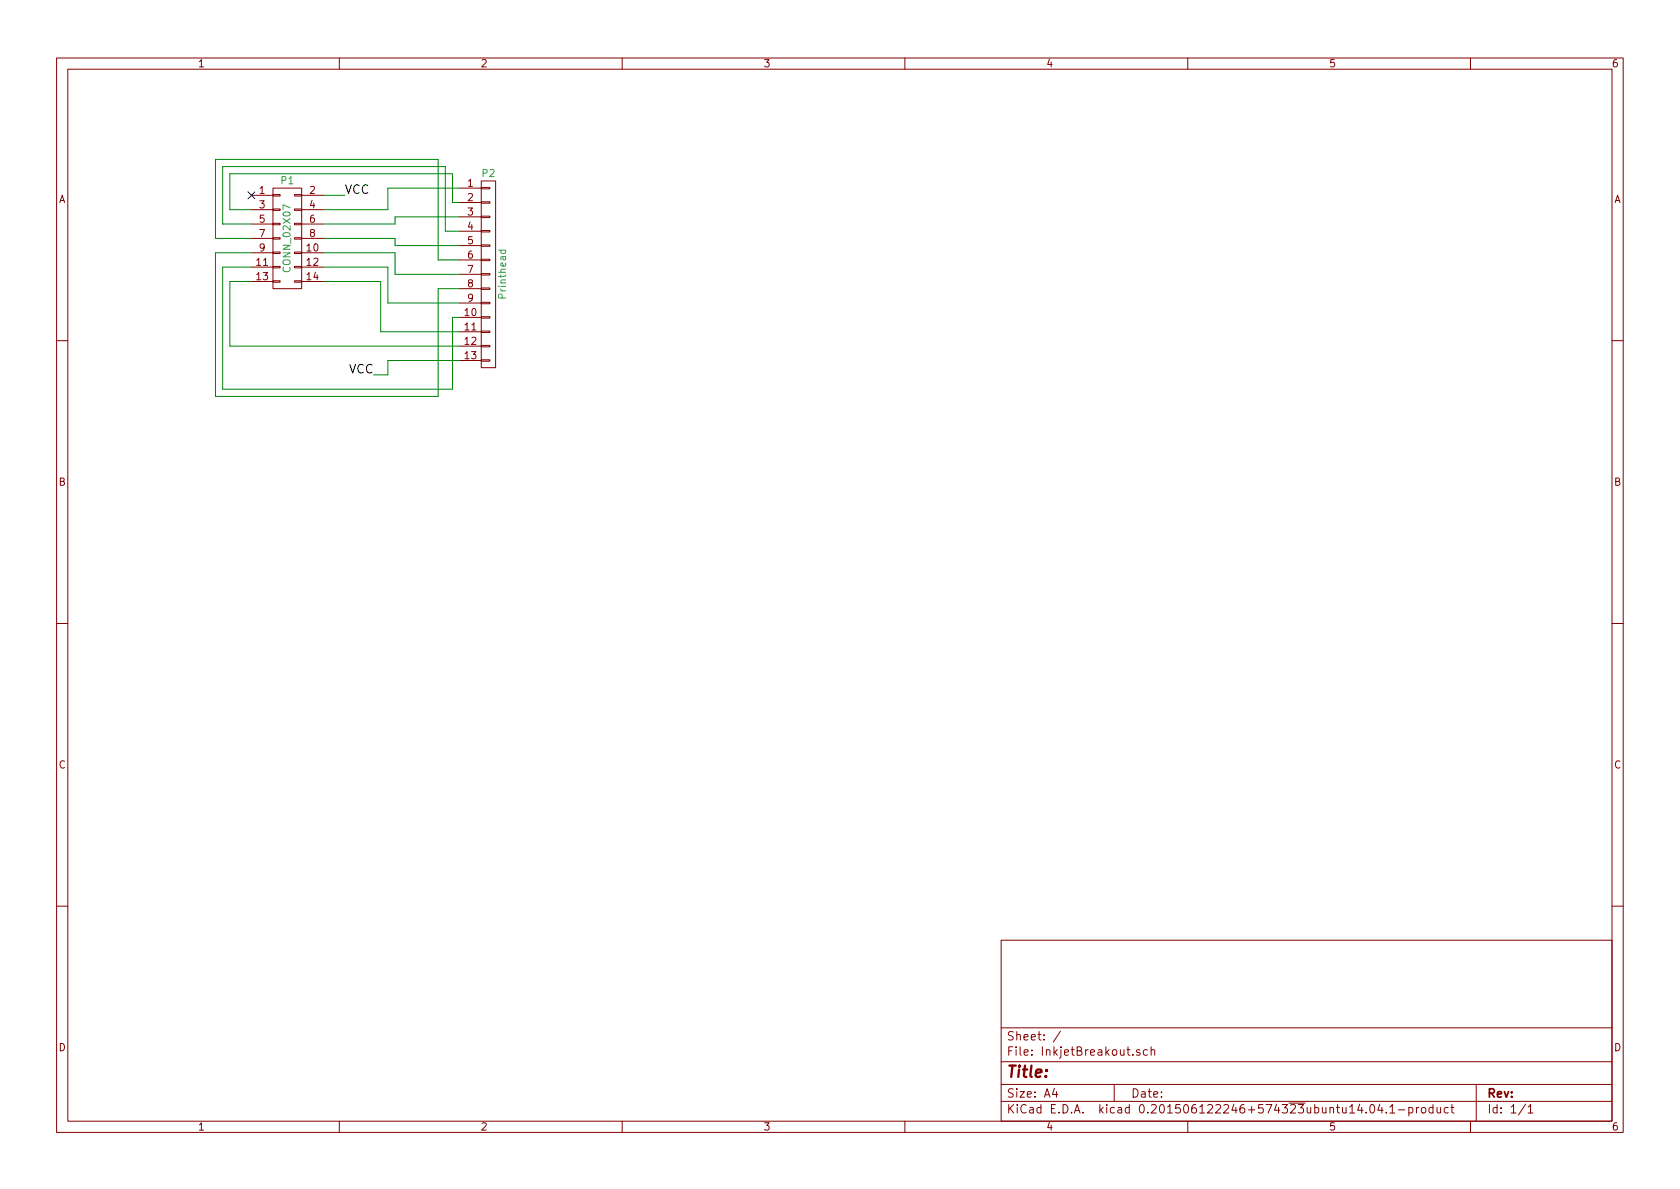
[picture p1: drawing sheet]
EESchema Schematic File Version 2
LIBS:power
LIBS:device
LIBS:transistors
LIBS:conn
LIBS:linear
LIBS:regul
LIBS:74xx
LIBS:cmos4000
LIBS:adc-dac
LIBS:memory
LIBS:xilinx
LIBS:microcontrollers
LIBS:dsp
LIBS:microchip
LIBS:analog_switches
LIBS:motorola
LIBS:texas
LIBS:intel
LIBS:audio
LIBS:interface
LIBS:digital-audio
LIBS:philips
LIBS:display
LIBS:cypress
LIBS:siliconi
LIBS:opto
LIBS:atmel
LIBS:contrib
LIBS:valves
EELAYER 25 0
EELAYER END
$Descr A4 11693 8268
encoding utf-8
Sheet 1 1
Title ""
Date ""
Rev ""
Comp ""
Comment1 ""
Comment2 ""
Comment3 ""
Comment4 ""
$EndDescr
$Comp
L CONN_02X07 P1
U 1 1
P 2000 1650
F 0 "P1" H 2000 2050 50  0000 C CNN
F 1 "CONN_02X07" V 2000 1650 50  0000 C CNN
F 2 "Pin_Headers:Pin_Header_Straight_2x07" H 2000 450 60  0001 C CNN
F 3 "" H 2000 450 60  0000 C CNN
	1    2000 1650
	1    0    0    -1  
$EndComp
$Comp
L CONN_01X13 P2
U 1 1
P 3400 1900
F 0 "P2" H 3400 2600 50  0000 C CNN
F 1 "Printhead" V 3500 1900 50  0000 C CNN
F 2 "myParts:SpringContact" H 3400 1900 60  0001 C CNN
F 3 "" H 3400 1900 60  0000 C CNN
	1    3400 1900
	1    0    0    -1  
$EndComp
Text Label 2400 1350 0    60   ~ 0
VCC
Text Label 2600 2600 2    60   ~ 0
VCC
NoConn ~ 1750 1350
Wire Wire Line
	2400 1350 2250 1350
Wire Wire Line
	2250 1450 2700 1450
Wire Wire Line
	2700 1450 2700 1300
Wire Wire Line
	2700 1300 3200 1300
Wire Wire Line
	2250 1550 2750 1550
Wire Wire Line
	2750 1550 2750 1500
Wire Wire Line
	2750 1500 3200 1500
Wire Wire Line
	2600 2600 2700 2600
Wire Wire Line
	2700 2600 2700 2500
Wire Wire Line
	2700 2500 3200 2500
Wire Wire Line
	1750 1450 1600 1450
Wire Wire Line
	1600 1450 1600 1200
Wire Wire Line
	1600 1200 3150 1200
Wire Wire Line
	3150 1200 3150 1400
Wire Wire Line
	3150 1400 3200 1400
Wire Wire Line
	2250 1650 2750 1650
Wire Wire Line
	2750 1650 2750 1700
Wire Wire Line
	2750 1700 3200 1700
Wire Wire Line
	2250 1750 2750 1750
Wire Wire Line
	2750 1750 2750 1900
Wire Wire Line
	2750 1900 3200 1900
Wire Wire Line
	2250 1850 2700 1850
Wire Wire Line
	2700 1850 2700 2100
Wire Wire Line
	2700 2100 3200 2100
Wire Wire Line
	2250 1950 2650 1950
Wire Wire Line
	2650 1950 2650 2300
Wire Wire Line
	2650 2300 3200 2300
Wire Wire Line
	1750 1550 1550 1550
Wire Wire Line
	1550 1550 1550 1150
Wire Wire Line
	1550 1150 3100 1150
Wire Wire Line
	3100 1150 3100 1600
Wire Wire Line
	3100 1600 3200 1600
Wire Wire Line
	1750 1650 1500 1650
Wire Wire Line
	1500 1650 1500 1100
Wire Wire Line
	1500 1100 3050 1100
Wire Wire Line
	3050 1100 3050 1800
Wire Wire Line
	3050 1800 3200 1800
Wire Wire Line
	1600 1950 1750 1950
Wire Wire Line
	1600 2400 3200 2400
Wire Wire Line
	1550 1850 1750 1850
Wire Wire Line
	1550 2700 3150 2700
Wire Wire Line
	3150 2700 3150 2200
Wire Wire Line
	3150 2200 3200 2200
Wire Wire Line
	1500 1750 1750 1750
Wire Wire Line
	3050 2000 3200 2000
Wire Wire Line
	3050 2750 3050 2000
Wire Wire Line
	1500 2750 3050 2750
Wire Wire Line
	1500 1750 1500 2750
Wire Wire Line
	1550 1850 1550 2700
Wire Wire Line
	1600 1950 1600 2400
$EndSCHEMATC
